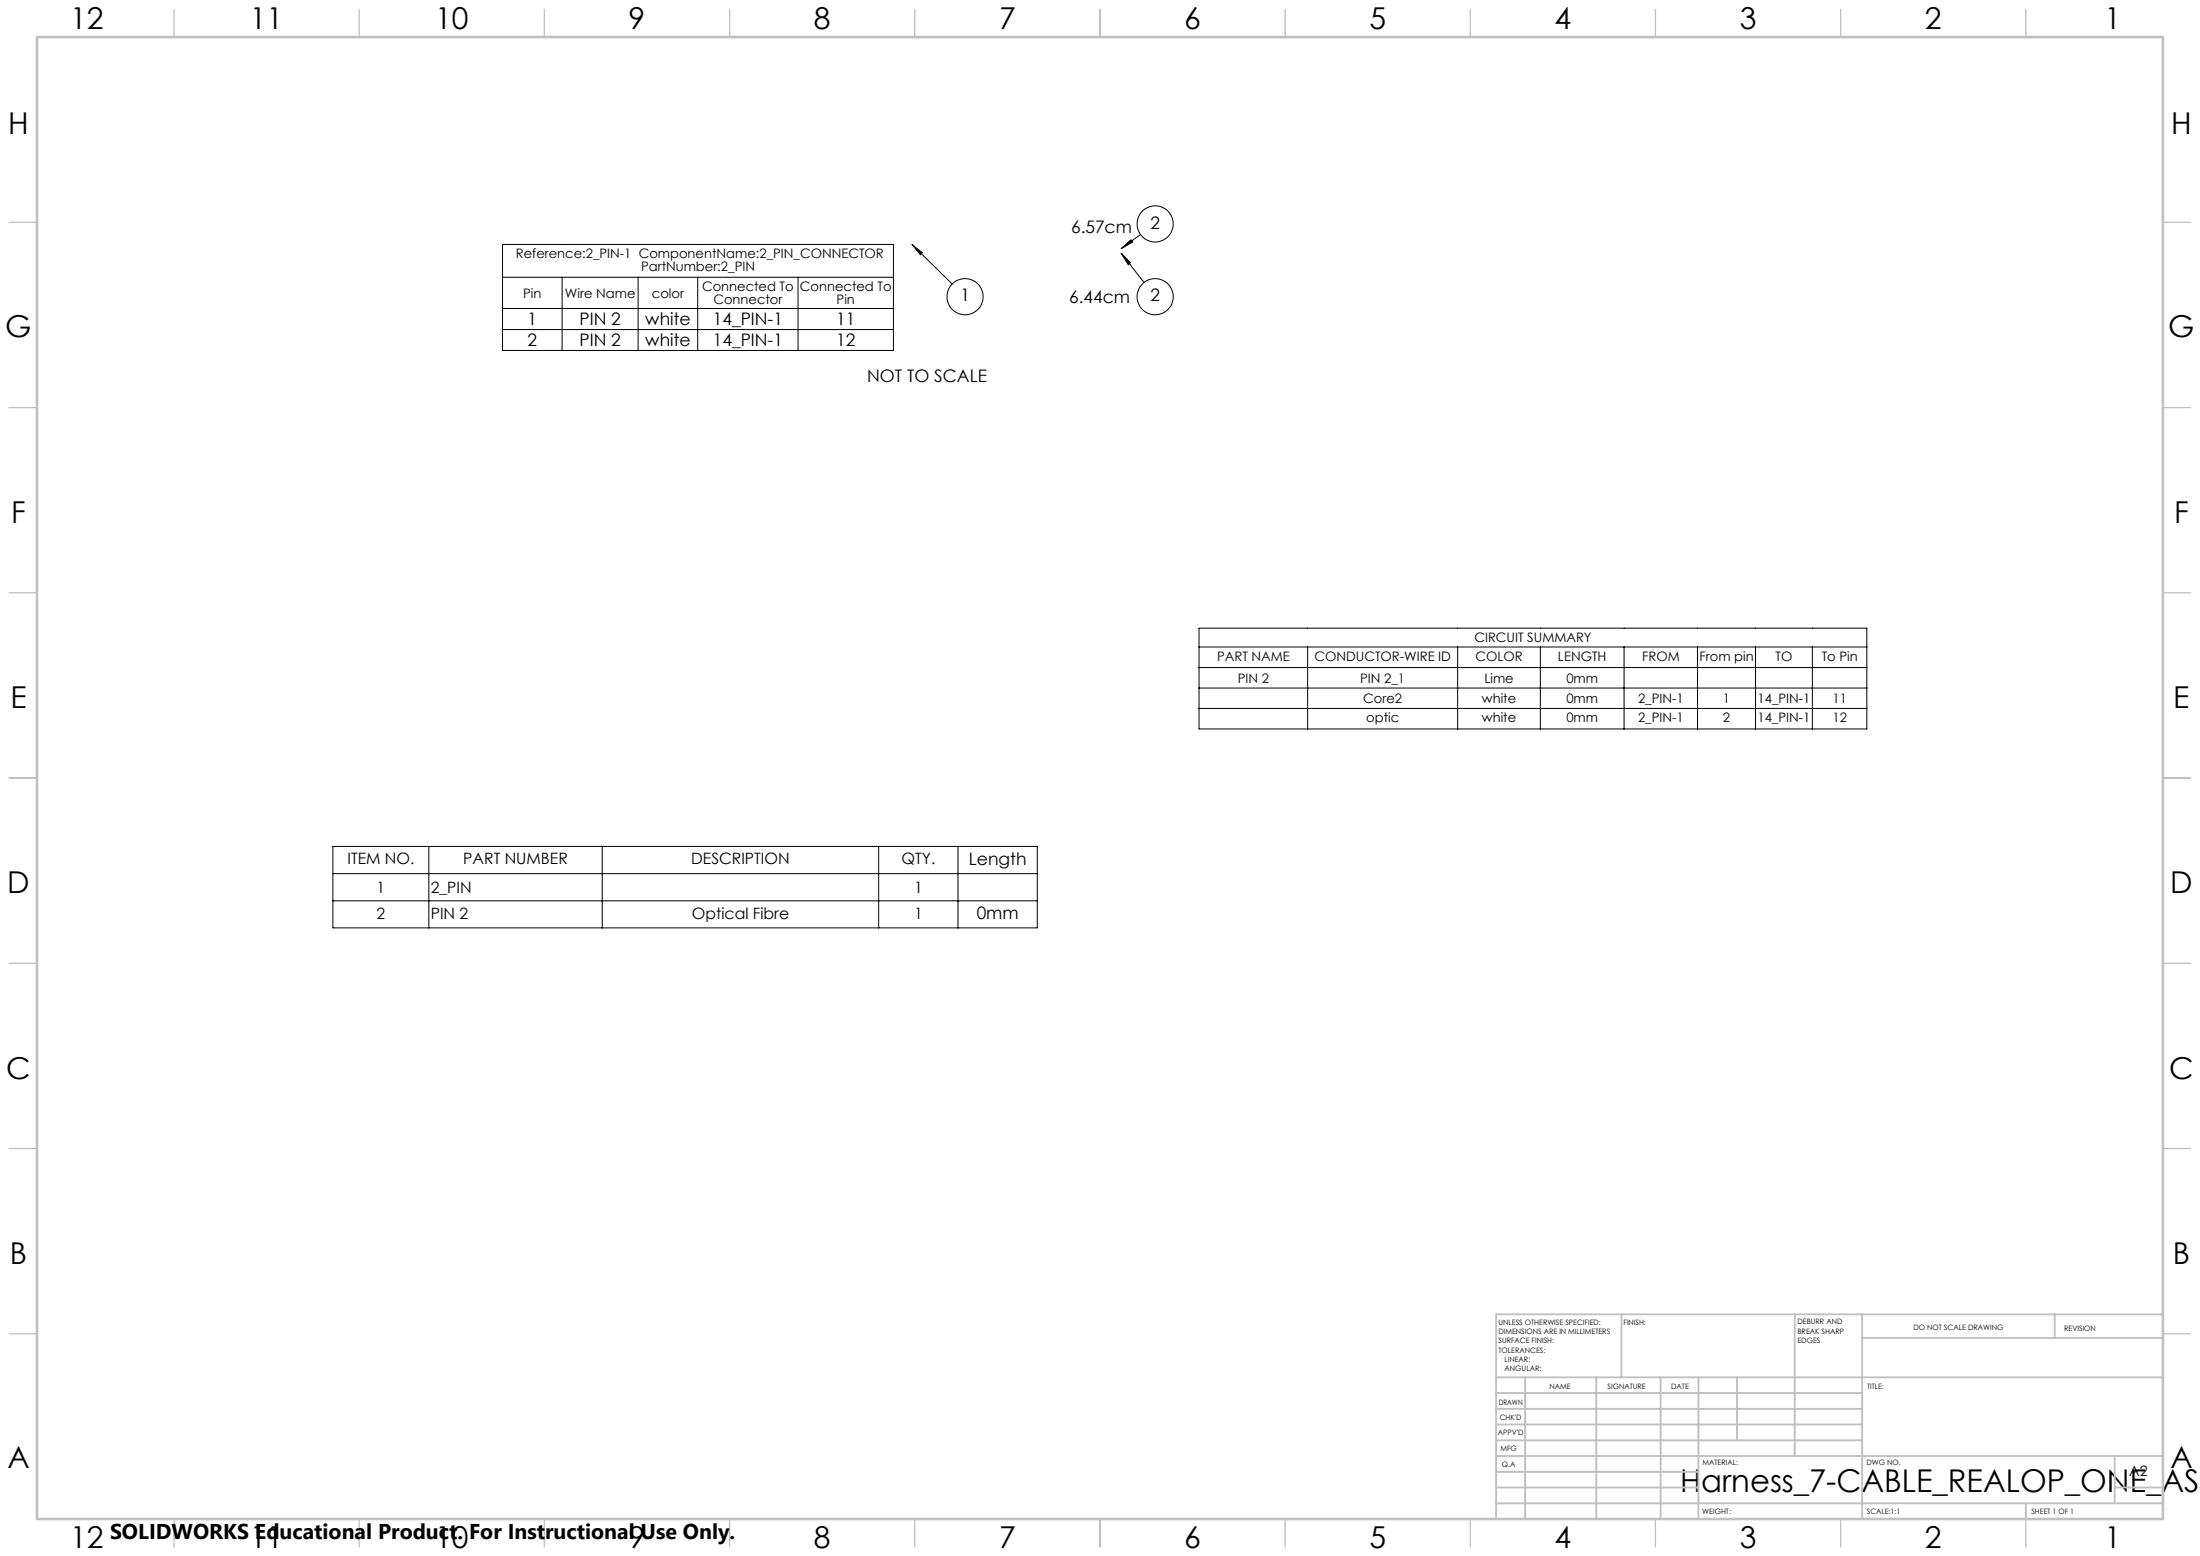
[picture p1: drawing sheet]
<svg xmlns="http://www.w3.org/2000/svg" width="594mm" height="420mm" viewBox="0 0 594 420" stroke-linecap="round" stroke-linejoin="round" font-family="sans-serif">
<g fill="none" stroke="#000" stroke-width=".27">
<path d="M135.7 66h105.5v28.6h-105.5zM135.7 74.8h105.5M151.8 74.8v19.8M172.3 74.8v19.8M188.4 74.8v19.8M215.5 74.8v19.8M246.2 66l2.8 2.2-.5 .6zM246.2 66l10.9 10.7M302.7 68.4l2.5 2.5-.6 .5zM302.7 67.1l2.7-2.4 .4 .6zM302.7 68.4l6.2 7.9M307.9 63.3l-5.2 3.8"/>
<path d="M135.7 83.3h105.5M135.7 89h105.5M323.7 169.6h180.3v27.2h-180.3zM323.7 174.6h180.3M353.1 174.6v22.2M393.6 174.6v22.2M415.9 174.6v22.2M438.5 174.6v22.2M458.3 174.6v22.2M474 174.6v22.2M489.3 174.6v22.2M323.7 180.2h180.3"/>
<path d="M323.7 185.7h180.3M323.7 191.2h180.3M89.9 228.5h190.2v22h-190.2zM89.9 235.8h190.2M115.8 228.5v22M162.6 228.5v22M237.2 228.5v22M258.7 228.5v22M89.9 243.2h190.2"/>
<circle cx="311.9" cy="60.4" r="4.9"/>
<circle cx="260.6" cy="80.1" r="4.9"/>
<circle cx="311.9" cy="80.1" r="4.9"/>
</g>
<g fill="none" stroke="#c0c0c0" stroke-width=".35">
<path d="M47 2.5v7.5M97 2.5v7.5M147 2.5v7.5M197 2.5v7.5M247 2.5v7.5M297 2.5v7.5M347 2.5v7.5M397 2.5v7.5M447 2.5v7.5M497 2.5v7.5M547 2.5v7.5M2.5 60h7.5"/>
<path d="M584 60h7.5M2.5 110h7.5M584 110h7.5M2.5 160h7.5M584 160h7.5M2.5 210h7.5M584 210h7.5M2.5 260h7.5M584 260h7.5M2.5 310h7.5M584 310h7.5M2.5 360h7.5"/>
<path d="M584 360h7.5M47 410v7.5M97 410v7.5M147 410v7.5M197 410v7.5M247 410v7.5M297 410v7.5M347 410v7.5M397 410v7.5M447 410v7.5M497 410v7.5M547 410v7.5"/>
</g>
<g fill="none" stroke="#c0c0c0" stroke-width=".5">
<path d="M437.8 354.8v17M484.6 354.8v38.2M502.8 354.8v55.2M554.8 354.8v6.4M584 354.8h-180v55.2M404 371.8h180M404 376h98.8M411.8 371.8v38.2M431 371.8v38.2M448.4 371.8v38.2M458.6 371.8v38.2M469 371.8v17"/>
<path d="M502.8 361.2h81.2M404 388.8h98.8M404 384.5h98.8M404 380.3h98.8M404 397.3h54.6M404 393h180M571 393v12.8M404 405.8h180M404 401.5h54.6M547 405.8v4.2M571 401.5h13"/>
</g>
<path d="M10 10h574v400h-574z" fill="none" stroke="#c0c0c0" stroke-width=".7"/>
<path d="M246.2 66l2.8 2.2-.5 .6zM302.7 68.4l2.5 2.5-.6 .5zM302.7 67.1l2.7-2.4 .4 .6z" fill="#000"/>
<text font-size="8.5" x="453.6" y="402.7">Harness_7-CABLE_REALOP_ONE_ASS</text>
<g font-size="8.1">
<text x="19" y="8">12</text>
<text x="67.5" y="8">11</text>
<text x="117.5" y="8">10</text>
<text x="169.7" y="8">9</text>
<text x="219.7" y="8">8</text>
<text x="269.7" y="8">7</text>
<text x="319.7" y="8">6</text>
<text x="369.7" y="8">5</text>
<text x="419.7" y="8">4</text>
<text x="469.7" y="8">3</text>
<text x="519.7" y="8">2</text>
<text x="568.2" y="8">1</text>
<text x="2.2" y="36.1">H</text>
<text x="586.2" y="36.1">H</text>
<text x="1.4" y="91.1">G</text>
<text x="585.4" y="91.1">G</text>
<text x="3" y="141.1">F</text>
<text x="587" y="141.1">F</text>
<text x="2.8" y="191.1">E</text>
<text x="586.8" y="191.1">E</text>
<text x="2" y="241.1">D</text>
<text x="586" y="241.1">D</text>
<text x="1.7" y="291.1">C</text>
<text x="585.7" y="291.1">C</text>
<text x="2.7" y="341.1">B</text>
<text x="586.7" y="341.1">B</text>
<text x="2" y="396.1">A</text>
<text x="586" y="396.1">A</text>
<text x="19" y="418">12</text>
<text x="67.5" y="418">11</text>
<text x="117.5" y="418">10</text>
<text x="169.7" y="418">9</text>
<text x="219.7" y="418">8</text>
<text x="269.7" y="418">7</text>
<text x="319.7" y="418">6</text>
<text x="369.7" y="418">5</text>
<text x="419.7" y="418">4</text>
<text x="469.7" y="418">3</text>
<text x="519.7" y="418">2</text>
<text x="568.2" y="418">1</text>
</g>
<text font-size="5.8" x="29.7" y="415.3">SOLIDWORKS Educational Product. For Instructional Use Only.</text>
<g font-size="4.7">
<text x="289.2" y="63">6.57cm</text>
<text x="310.6" y="61.7">2</text>
<text x="259.3" y="81.4">1</text>
<text x="288.7" y="81.7">6.44cm</text>
<text x="310.6" y="81.4">2</text>
<text x="142.5" y="87.8">1</text>
<text x="156.5" y="87.8">PIN 2</text>
<text x="174.2" y="87.8">white</text>
<text x="192.5" y="87.8">14_PIN-1</text>
<text x="225.8" y="87.8">11</text>
<text x="142.5" y="93.4">2</text>
<text x="156.5" y="93.4">PIN 2</text>
<text x="174.2" y="93.4">white</text>
<text x="192.5" y="93.4">14_PIN-1</text>
<text x="225.8" y="93.4">12</text>
<text x="234.1" y="103.1">NOT TO SCALE</text>
<text x="261.6" y="233.4">Length</text>
<text x="263.7" y="248">0mm</text>
</g>
<g font-size="4.2">
<text x="93.8" y="233.3">ITEM NO.</text>
<text x="125.1" y="233.3">PART NUMBER</text>
<text x="186.7" y="233.3">DESCRIPTION</text>
<text x="243.4" y="233.3">QTY.</text>
<text x="101.7" y="241">1</text>
<text x="116.3" y="241">2_PIN</text>
<text x="246.8" y="241">1</text>
<text x="101.7" y="247.9">2</text>
<text x="116.3" y="247.9">PIN 2</text>
<text x="186.8" y="247.9">Optical Fibre</text>
<text x="246.8" y="247.9">1</text>
</g>
<text font-size="3.9" x="574.9" y="398.5">A2</text>
<g font-size="3.5">
<text x="139.3" y="69.6">Reference:2_PIN-1 ComponentName:2_PIN_CONNECTOR</text>
<text x="173.1" y="73.2">PartNumber:2_PIN</text>
<text x="141.3" y="80.4">Pin</text>
<text x="152.5" y="80.4">Wire Name</text>
<text x="176" y="80.4">color</text>
<text x="189.6" y="78.6">Connected To</text>
<text x="192.6" y="82.1">Connector</text>
<text x="216" y="78.6">Connected To</text>
<text x="225.9" y="82.1">Pin</text>
<text x="398.1" y="173.4">CIRCUIT SUMMARY</text>
<text x="328.6" y="178.4">PART NAME</text>
<text x="354.9" y="178.4">CONDUCTOR-WIRE ID</text>
<text x="398.4" y="178.4">COLOR</text>
<text x="420.7" y="178.4">LENGTH</text>
<text x="443.4" y="178.4">FROM</text>
<text x="458.9" y="178.4">From pin</text>
<text x="479.4" y="178.4">TO</text>
<text x="491.9" y="178.4">To Pin</text>
<text x="334.2" y="184.3">PIN 2</text>
<text x="367.3" y="184.3">PIN 2_1</text>
<text x="400.8" y="184.3">Lime</text>
<text x="422.9" y="184.3">0mm</text>
<text x="368.1" y="189.8">Core2</text>
<text x="400.1" y="189.8">white</text>
<text x="422.9" y="189.8">0mm</text>
<text x="442.3" y="189.8">2_PIN-1</text>
<text x="465.2" y="189.8">1</text>
<text x="474.5" y="189.8">14_PIN-1</text>
<text x="494.8" y="189.8">11</text>
<text x="368.9" y="195">optic</text>
<text x="400.1" y="195">white</text>
<text x="422.9" y="195">0mm</text>
<text x="442.3" y="195">2_PIN-1</text>
<text x="465.2" y="195">2</text>
<text x="474.5" y="195">14_PIN-1</text>
<text x="494.8" y="195">12</text>
</g>
<g font-size="2">
<text x="404.6" y="357.6">UNLESS OTHERWISE SPECIFIED:</text>
<text x="438.4" y="357.6">FINISH:</text>
<text x="485.3" y="357.5">DEBURR AND</text>
<text x="485.3" y="360">BREAK SHARP</text>
<text x="516.6" y="359">DO NOT SCALE DRAWING</text>
<text x="557.3" y="359.2">REVISION</text>
<text x="404.6" y="360.1">DIMENSIONS ARE IN MILLIMETERS</text>
<text x="404.6" y="362.6">SURFACE FINISH:</text>
<text x="404.6" y="365.1">TOLERANCES:</text>
<text x="485.3" y="362.5">EDGES</text>
<text x="406.2" y="367.6">LINEAR:</text>
<text x="406.2" y="370.1">ANGULAR:</text>
<text x="418.3" y="375">NAME</text>
<text x="434" y="374.9">SIGNATURE</text>
<text x="451.2" y="374.9">DATE</text>
<text x="504.1" y="374.9">TITLE:</text>
<text x="404.6" y="379.1">DRAWN</text>
<text x="404.9" y="383.3">CHK'D</text>
<text x="404.4" y="387.4">APPV'D</text>
<text x="405.1" y="391.8">MFG</text>
<text x="405.5" y="396">Q.A</text>
<text x="459.6" y="395.5">MATERIAL:</text>
<text x="504" y="395.5">DWG NO.</text>
<text x="459.6" y="408.5">WEIGHT:</text>
<text x="504.1" y="408.6">SCALE:1:1</text>
<text x="548.5" y="408.6">SHEET 1 OF 1</text>
</g>
</svg>
